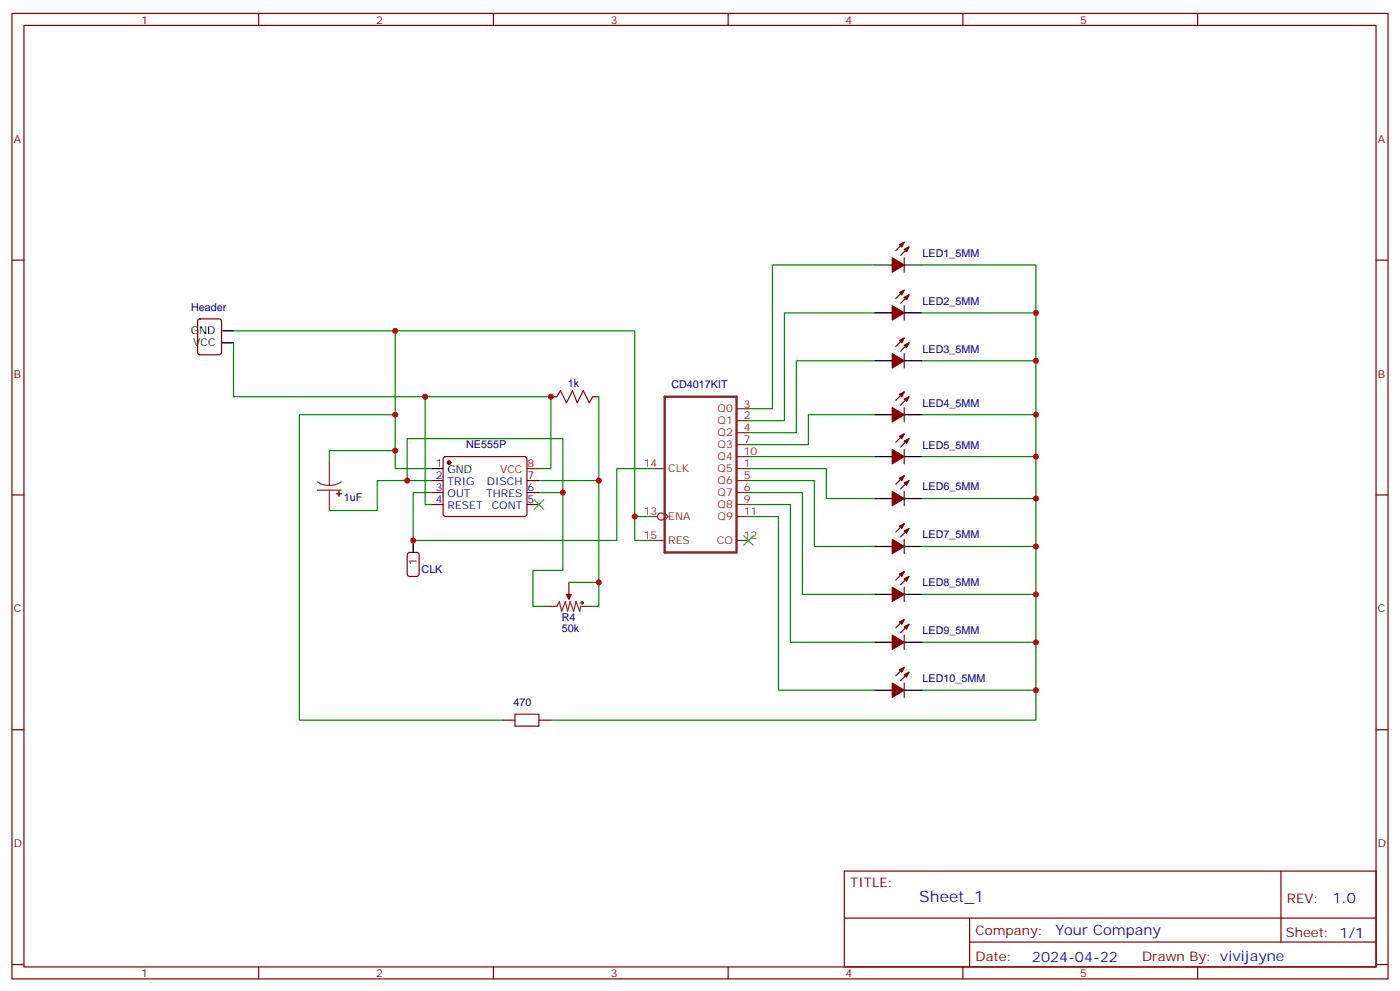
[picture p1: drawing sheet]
<svg xmlns="http://www.w3.org/2000/svg" width="412mm" height="292mm" viewBox="0 0 412 292" stroke-linecap="round" stroke-linejoin="round" font-family="sans-serif">
<g fill="none" stroke="#870000" stroke-width=".35">
<path d="M3.5 4h405.4v284.3h-405.4zM7.1 7.5h398.2v277.3h-398.2zM76.2 4v3.5M145.3 4v3.5M214.5 4v3.5M283.6 4v3.5M352.8 4v3.5M3.5 76.6h3.6M266.3 75.9v4.3M266.3 71.3l-2.4 2.5M267.8 72.7l-2.5 2.5M405.3 76.6h3.6"/>
<path d="M58.4 94.1l.5-.2h5.7l.6 .4 .1 9.5-.5 .6-5.9 .1-.6-.5-.1-9.4zM266.3 90v4.3M266.3 85.4l-2.4 2.5M266.3 99.6l-2.4 2.4M267.8 86.9l-2.5 2.4M162.3 116.8h1.7M174.6 116.8h1.8M266.3 104.1v4.3M266.3 115.4l-2.4 2.5M267.8 116.8l-2.5 2.5M267.8 101l-2.5 2.4M130.8 134.7l.4-.2h23.3l.5 .2 .2 .5v16.5l-.7 .4h-23.5l-.5-.7v-16.2z"/>
<path d="M266.3 120v4.2M266.3 132.4v4.2M266.3 127.8l-2.4 2.4M267.8 129.2l-2.5 2.5M3.5 145.8h3.6M127 141.5h3.5M127 145.1h3.5M127 148.6h3.5M155.2 141.5h3.5M155.2 145.1h3.5M155.2 148.6h3.5M266.3 144.7v4.2"/>
<path d="M266.3 158.8v4.3M266.3 154.2l-2.4 2.5M266.3 140.1l-2.4 2.5M267.8 155.6l-2.5 2.5M267.8 141.5l-2.5 2.5M405.3 145.8h3.6M120.2 162.9l.4-.2h2.2l.6 .4 .1 6-.5 .6-2.4 .1-.6-.5-.1-5.9zM167.6 171.5v3.5M266.3 172.9v4.3M266.3 168.3l-2.4 2.5M267.8 169.8l-2.5 2.4M266.3 187v4.3"/>
<path d="M266.3 196.6l-2.4 2.4M266.3 182.5l-2.4 2.4M267.8 198l-2.5 2.4M267.8 183.9l-2.5 2.4M3.5 214.9h3.6M148.2 212.1h3.5M158.7 212.1h3.6M266.3 201.2v4.2M405.3 214.9h3.6M248.7 256.5h156.6v28.3h-156.6zM377.3 256.6v20.8M248.7 270.4h156.5"/>
<path d="M285.6 277.4h119.6M285.6 270.4v14.1M3.5 284.1h3.6M76.2 284.8v3.5M145.3 284.8v3.5M214.5 284.8v3.5M283.6 284.8v3.5M352.8 284.8v3.5M405.3 284.1h3.6"/>
</g>
<g fill="#870000" stroke="#870000" stroke-width=".35">
<path d="M264.9 86.1l1.4-.7-.7 1.5z"/>
<path d="M266.3 87.6l1.5-.7-.7 1.4z"/>
<path d="M262.8 90l3.5 2.1-3.5 2.2z"/>
<path d="M166.9 175h1.4l-.7 1.5z"/>
<path d="M264.9 72l1.4-.7-.7 1.4z"/>
<path d="M266.3 73.4l1.5-.7-.7 1.5z"/>
<path d="M262.8 75.9l3.5 2.1-3.5 2.2z"/>
<path d="M264.9 197.3l1.4-.7-.7 1.4z"/>
<path d="M266.3 198.7l1.5-.7-.7 1.4z"/>
<path d="M262.8 201.2l3.5 2.1-3.5 2.1z"/>
<path d="M264.9 169.1l1.4-.8-.7 1.5z"/>
<path d="M266.3 170.5l1.5-.7-.7 1.4z"/>
<path d="M262.8 172.9l3.5 2.1-3.5 2.2z"/>
<path d="M264.9 183.2l1.4-.7-.7 1.4z"/>
<path d="M266.3 184.6l1.5-.7-.7 1.4z"/>
<path d="M262.8 187l3.5 2.2-3.5 2.1z"/>
<path d="M264.9 154.9l1.4-.7-.7 1.4z"/>
<path d="M266.3 156.4l1.5-.8-.7 1.5z"/>
<path d="M262.8 158.8l3.5 2.1-3.5 2.2z"/>
<path d="M264.9 140.8l1.4-.7-.7 1.4z"/>
<path d="M266.3 142.2l1.5-.7-.7 1.4z"/>
<path d="M262.8 144.7l3.5 2.1-3.5 2.1z"/>
<path d="M264.9 128.5l1.4-.7-.7 1.4z"/>
<path d="M266.3 129.9l1.5-.7-.7 1.4z"/>
<path d="M262.8 132.4l3.5 2.1-3.5 2.1z"/>
<path d="M264.9 116.1l1.4-.7-.7 1.4z"/>
<path d="M266.3 117.5l1.5-.7-.7 1.5z"/>
<path d="M262.8 120l3.5 2.1-3.5 2.1z"/>
<path d="M264.9 100.3l1.4-.7-.7 1.4z"/>
<path d="M266.3 101.7l1.5-.7-.7 1.4z"/>
<path d="M262.8 104.1l3.5 2.2-3.5 2.1z"/>
<circle cx="132.3" cy="136.2" r=".53"/>
</g>
<g fill="none" stroke="#000" stroke-width=".35">
<path d="M257.5 78h5.3M266.3 78h5.3M65.3 97.4h3.5M257.5 92.1h5.3M266.3 92.1h5.3M65.3 101h3.5M257.5 106.3h5.3M266.3 106.3h5.3M127 138h3.5M257.5 134.5h5.3M257.5 122.1h5.3M266.3 134.5h5.3"/>
<path d="M266.3 122.1h5.3M121.7 159.2v3.5M257.5 146.8h5.3M266.3 146.8h5.3M257.5 175h5.3M257.5 160.9h5.3M266.3 175h5.3M266.3 160.9h5.3M257.5 189.2h5.3M266.3 189.2h5.3M257.5 203.3h5.3M266.3 203.3h5.3"/>
</g>
<g fill="none" stroke="#a10000" stroke-width=".35">
<path d="M164 116.8l1.1-1.7 1.8 3.5 1.7-3.5 1.4 3.5 1.8-3.5 1.8 3.5 1-1.8M151.7 210.3h7v3.6h-7z"/>
<circle cx="171.5" cy="177.5" r=".35"/>
</g>
<path d="M155.2 138h3.5" fill="none" stroke="#f00" stroke-width=".35"/>
<g fill="none" stroke="#8c2424" stroke-width=".35">
<path d="M97 136.2v6.7M192.3 138h3.5M217 138h3.5M217 123.9h3.5M217 120.4h3.5M217 127.4h3.5M217 131h3.5M217 134.5h3.5M93.5 141.9l1.7 .8 1.8 .2M93.5 144.4h7M97 144.4v6M100.5 141.9l-1.6 .8-1.9 .2"/>
<path d="M192.3 152.1h1.4M192.3 159.2h3.5M195.8 151.1l1 1-1 1.1M217 141.5h3.5M217 145.1h3.5M217 148.6h3.5M217 152.1h3.5M217 159.2h3.5M160.5 178.6h3.5l.7-1.4 .8 2.8 1-2.8 .7 2.8 .7-2.8 1.1 2.8 .7-2.8 1 2.8 .4-1.4h3.5M167.6 175v1.5"/>
<circle cx="194.7" cy="152.1" r="1.06"/>
</g>
<g fill="#8c2424" stroke="#8c2424" stroke-width=".35">
<path d="M99.1 145.4h1.4z"/>
<path d="M99.8 144.7v1.4z"/>
</g>
<path d="M195.8 116.8h21.2v45.9h-21.2z" fill="none" stroke="#8c2424" stroke-width=".71"/>
<g fill="none" stroke="#008700" stroke-width=".35">
<path d="M257.5 78h-30v42.4h-7M271.6 78h33.6v125.3h-33.6M68.8 97.4h118.2v54.7h5.3M116.4 97.4v40.6h10.6M257.5 92.1h-26.4v31.8h-10.6M271.6 92.1h33.6M68.8 101v15.8h56.4v31.8h1.8M125.2 116.8h37.1v21.2h-3.6M176.4 116.8v24.7h-17.7M257.5 106.3h-22.9v21.1h-14.1M271.6 106.3h33.6M116.4 132.7h-19.4v3.5"/>
<path d="M116.4 122.1h-28.2v90h60M192.3 138h-10.6v21.2h-60v-14.1h5.3M220.5 138h22.9v8.8h14.1M220.5 134.5h37M257.5 122.1h-19.4v8.9h-17.6M271.6 134.5h33.6M271.6 122.1h33.6M119.9 141.5v-12.3h45.9v15.9h-7.1M127 141.5h-15.9v8.9h-14.1M165.8 145.1v22.9h-8.8v10.6h3.5M176.4 141.5v30h-8.8M187 152.1v7.1h5.3"/>
<path d="M220.5 152.1h8.8v51.2h28.2M220.5 148.6h12.3v40.6h24.7M220.5 145.1h15.9v29.9h21.1M220.5 141.5h19.4v19.4h17.6M271.6 146.8h33.6M176.4 171.5v7.1h-1.8M271.6 175h33.6M271.6 160.9h33.6M271.6 189.2h33.6M305.2 203.3v8.8h-142.9"/>
</g>
<path d="M157.3 147.2l2.9 2.8M160.2 147.2l-2.9 2.8M219.1 157.8l2.8 2.8M221.9 157.8l-2.8 2.8" fill="none" stroke="#3c3" stroke-width=".35"/>
<g fill="#c00">
<circle cx="305.2" cy="189.2" r=".88"/>
<circle cx="305.2" cy="175" r=".88"/>
<circle cx="305.2" cy="160.9" r=".88"/>
<circle cx="305.2" cy="146.8" r=".88"/>
<circle cx="305.2" cy="134.5" r=".88"/>
<circle cx="305.2" cy="122.1" r=".88"/>
<circle cx="305.2" cy="106.3" r=".88"/>
<circle cx="305.2" cy="92.1" r=".88"/>
<circle cx="187" cy="152.1" r=".88"/>
<circle cx="116.4" cy="97.4" r=".88"/>
<circle cx="116.4" cy="132.7" r=".88"/>
<circle cx="125.2" cy="116.8" r=".88"/>
<circle cx="119.9" cy="141.5" r=".88"/>
<circle cx="165.8" cy="145.1" r=".88"/>
<circle cx="176.4" cy="141.5" r=".88"/>
<circle cx="121.7" cy="159.2" r=".88"/>
<circle cx="116.4" cy="122.1" r=".88"/>
<circle cx="305.2" cy="203.3" r=".88"/>
<circle cx="176.4" cy="171.5" r=".88"/>
<circle cx="162.3" cy="116.8" r=".88"/>
</g>
<text font-size="4.6" fill="#00f" x="270.8" y="265.6">Sheet_1</text>
<g font-size="4.2" fill="#00f">
<text x="392.5" y="265.8">1.0</text>
<text x="310.9" y="275.4">Your Company</text>
<text x="304" y="283.2">2024-04-22</text>
</g>
<g font-size="3.9" fill="#800">
<text x="250.5" y="261.1">TITLE:</text>
<text x="379.1" y="265.8">REV:</text>
<text x="287.4" y="275.3">Company:</text>
<text x="378.7" y="275.9">Sheet: 1/1</text>
<text x="287.4" y="283">Date:</text>
<text x="336.4" y="283.1">Drawn By: vivijayne</text>
</g>
<g font-size="3.2" fill="#800">
<text x="41.6" y="6.9">1</text>
<text x="110.8" y="6.9">2</text>
<text x="179.9" y="6.9">3</text>
<text x="249.1" y="6.9">4</text>
<text x="318.2" y="6.9">5</text>
<text x="4.1" y="42.1">A</text>
<text x="405.9" y="42.1">A</text>
<text x="4.1" y="111.2">B</text>
<text x="405.9" y="111.2">B</text>
<text x="4.1" y="180.3">C</text>
<text x="405.9" y="180.3">C</text>
<text x="4.1" y="249.5">D</text>
<text x="405.9" y="249.5">D</text>
<text x="41.6" y="287.8">1</text>
<text x="110.8" y="287.8">2</text>
<text x="179.9" y="287.8">3</text>
<text x="249.1" y="287.8">4</text>
<text x="318.2" y="287.8">5</text>
</g>
<g font-size="3.2" fill="#000080">
<text x="271.8" y="75.7">LED1_5MM</text>
<text x="271.8" y="89.8">LED2_5MM</text>
<text x="56.3" y="91.5">Header</text>
<text x="271.8" y="103.9">LED3_5MM</text>
<text x="167.2" y="114">1k</text>
<text x="197.8" y="114.4">CD4017KIT</text>
<text x="271.8" y="119.8">LED4_5MM</text>
<text x="137.3" y="132.1">NE555P</text>
<text x="271.8" y="132.1">LED5_5MM</text>
<text x="101.2" y="147.6">1uF</text>
<text x="271.8" y="144.4">LED6_5MM</text>
<text x="271.8" y="158.6">LED7_5MM</text>
<text x="124.2" y="168.7">CLK</text>
<text x="271.8" y="172.7">LED8_5MM</text>
<text x="165.5" y="186">50k</text>
<text x="165.5" y="182.8">R4</text>
<text x="271.8" y="186.8">LED9_5MM</text>
<text x="271.8" y="200.9">LED10_5MM</text>
<text x="151.2" y="207.9">470</text>
</g>
<g font-size="3.2">
<text x="56.2" y="98.5">GND</text>
<text x="56.9" y="102">VCC</text>
<text x="128.3" y="137.7">1</text>
<text x="131.8" y="139.4">GND</text>
<text x="122.8" y="166.5" transform="rotate(-90 122.8 166.5)">1</text>
</g>
<g font-size="3.2" fill="#8d2323">
<text x="211.4" y="125">Q1</text>
<text x="211.4" y="121.4">Q0</text>
<text x="219.1" y="123.5">2</text>
<text x="219.1" y="120">3</text>
<text x="211.4" y="128.5">Q2</text>
<text x="219.1" y="127.1">4</text>
<text x="219.1" y="130.6">7</text>
<text x="189.6" y="137.7">14</text>
<text x="211.4" y="132">Q3</text>
<text x="211.4" y="135.5">Q4</text>
<text x="219.1" y="137.7">1</text>
<text x="219.1" y="134.1">10</text>
<text x="196.8" y="139.1">CLK</text>
<text x="211.4" y="139.1">Q5</text>
<text x="211.4" y="142.6">Q6</text>
<text x="219.1" y="141.2">5</text>
<text x="211.4" y="146.1">Q7</text>
<text x="211.4" y="149.6">Q8</text>
<text x="219.1" y="144.7">6</text>
<text x="219.1" y="148.2">9</text>
<text x="189.6" y="151.8">13</text>
<text x="196.8" y="153.2">ENA</text>
<text x="211.4" y="153.2">Q9</text>
<text x="219.1" y="151.8">11</text>
<text x="189.6" y="158.8">15</text>
<text x="196.8" y="160.2">RES</text>
<text x="211.2" y="160.2">CO</text>
<text x="219.1" y="158.8">12</text>
</g>
<g font-size="3.2" fill="#f00">
<text x="155.4" y="137.7">8</text>
<text x="147.3" y="139.4">VCC</text>
</g>
<g font-size="3.2" fill="#00f">
<text x="128.3" y="141.2">2</text>
<text x="131.8" y="142.9">TRIG</text>
<text x="143.4" y="142.9">DISCH</text>
<text x="155.4" y="141.2">7</text>
<text x="128.3" y="144.7">3</text>
<text x="128.3" y="148.2">4</text>
<text x="131.8" y="146.5">OUT</text>
<text x="143.2" y="146.5">THRES</text>
<text x="155.4" y="148.2">5</text>
<text x="155.4" y="144.7">6</text>
<text x="131.8" y="150">RESET</text>
<text x="144.9" y="150">CONT</text>
</g>
</svg>
